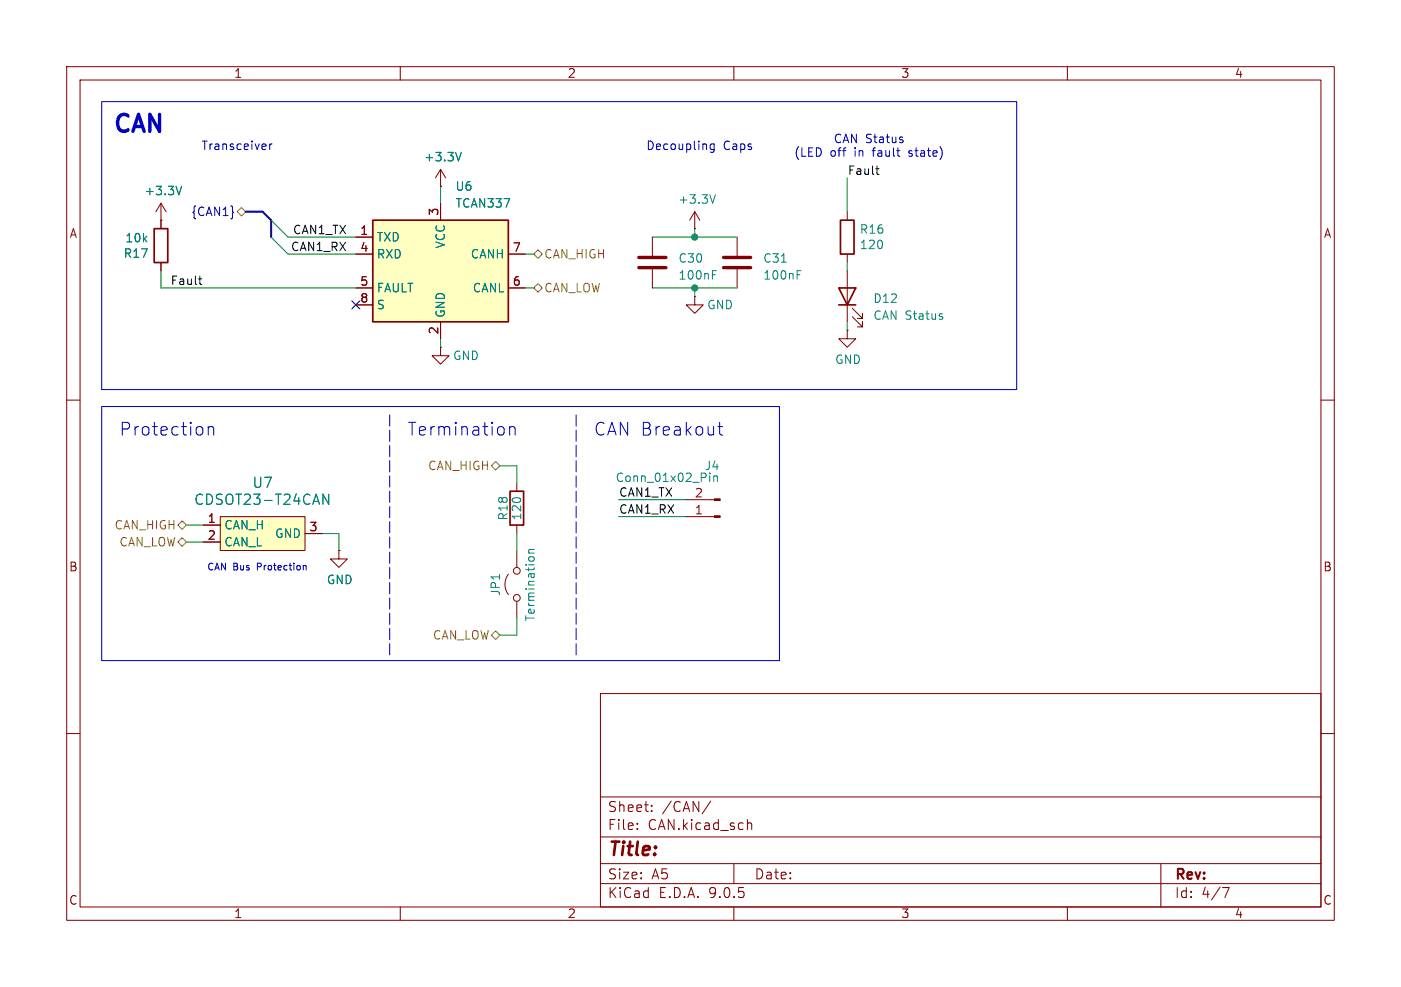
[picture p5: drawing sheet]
(kicad_sch
 (version 20250114)
 (generator "eeschema")
 (generator_version "9.0")
 (paper "A5")
 (lib_symbols
  (symbol "Connector:Conn_01x02_Pin"
   (pin_names
    (offset 1.016) (hide yes)) (exclude_from_sim no) (in_bom yes) (on_board yes)
   (property "Reference" "J" (at 0 2.54 0) (effects (font (size 1.27 1.27))))
   (property "Value" "Conn_01x02_Pin" (at 0 -5.08 0) (effects (font (size 1.27 1.27))))
   (property "Footprint" "" (at 0 0 0) (effects (font (size 1.27 1.27)) (hide yes)))
   (property "Datasheet" "~" (at 0 0 0) (effects (font (size 1.27 1.27)) (hide yes)))
   (property "Description" "Generic connector, single row, 01x02, script generated" (at 0 0 0) (effects (font (size 1.27 1.27)) (hide yes)))
   (property "ki_locked" "" (at 0 0 0) (effects (font (size 1.27 1.27))))
   (symbol "Conn_01x02_Pin_1_1"
    (rectangle (start 0.8636 0.127) (end 0 -0.127) (stroke (width 0.1524) (type default)) (fill (type outline)))
    (rectangle (start 0.8636 -2.413) (end 0 -2.667) (stroke (width 0.1524) (type default)) (fill (type outline)))
    (polyline (pts (xy 1.27 0) (xy 0.8636 0)) (stroke (width 0.1524) (type default)) (fill (type none)))
    (polyline (pts (xy 1.27 -2.54) (xy 0.8636 -2.54)) (stroke (width 0.1524) (type default)) (fill (type none)))
    (pin passive line (at 5.08 0 180) (length 3.81) (name "Pin_1" (effects (font (size 1.27 1.27)))) (number "1" (effects (font (size 1.27 1.27)))))
    (pin passive line (at 5.08 -2.54 180) (length 3.81) (name "Pin_2" (effects (font (size 1.27 1.27)))) (number "2" (effects (font (size 1.27 1.27))))))
   (embedded_fonts no))
  (symbol "Device:C"
   (pin_numbers (hide yes))
   (pin_names
    (offset 0.254)) (exclude_from_sim no) (in_bom yes) (on_board yes)
   (property "Reference" "C" (at 0.635 2.54 0) (effects (font (size 1.27 1.27)) (justify left)))
   (property "Value" "C" (at 0.635 -2.54 0) (effects (font (size 1.27 1.27)) (justify left)))
   (property "Footprint" "" (at 0.9652 -3.81 0) (effects (font (size 1.27 1.27)) (hide yes)))
   (property "Datasheet" "~" (at 0 0 0) (effects (font (size 1.27 1.27)) (hide yes)))
   (property "Description" "Unpolarized capacitor" (at 0 0 0) (effects (font (size 1.27 1.27)) (hide yes)))
   (symbol "C_0_1"
    (polyline (pts (xy -2.032 0.762) (xy 2.032 0.762)) (stroke (width 0.508) (type default)) (fill (type none)))
    (polyline (pts (xy -2.032 -0.762) (xy 2.032 -0.762)) (stroke (width 0.508) (type default)) (fill (type none))))
   (symbol "C_1_1"
    (pin passive line (at 0 3.81 270) (length 2.794) (name "~" (effects (font (size 1.27 1.27)))) (number "1" (effects (font (size 1.27 1.27)))))
    (pin passive line (at 0 -3.81 90) (length 2.794) (name "~" (effects (font (size 1.27 1.27)))) (number "2" (effects (font (size 1.27 1.27))))))
   (embedded_fonts no))
  (symbol "Device:LED"
   (pin_numbers (hide yes))
   (pin_names
    (offset 1.016) (hide yes)) (exclude_from_sim no) (in_bom yes) (on_board yes)
   (property "Reference" "D" (at 0 2.54 0) (effects (font (size 1.27 1.27))))
   (property "Value" "LED" (at 0 -2.54 0) (effects (font (size 1.27 1.27))))
   (property "Footprint" "" (at 0 0 0) (effects (font (size 1.27 1.27)) (hide yes)))
   (property "Datasheet" "~" (at 0 0 0) (effects (font (size 1.27 1.27)) (hide yes)))
   (property "Description" "Light emitting diode" (at 0 0 0) (effects (font (size 1.27 1.27)) (hide yes)))
   (property "Sim.Pins" "1=K 2=A" (at 0 0 0) (effects (font (size 1.27 1.27)) (hide yes)))
   (symbol "LED_0_1"
    (polyline (pts (xy -3.048 -0.762) (xy -4.572 -2.286) (xy -3.81 -2.286) (xy -4.572 -2.286) (xy -4.572 -1.524)) (stroke (width 0) (type default)) (fill (type none)))
    (polyline (pts (xy -1.778 -0.762) (xy -3.302 -2.286) (xy -2.54 -2.286) (xy -3.302 -2.286) (xy -3.302 -1.524)) (stroke (width 0) (type default)) (fill (type none)))
    (polyline (pts (xy -1.27 0) (xy 1.27 0)) (stroke (width 0) (type default)) (fill (type none)))
    (polyline (pts (xy -1.27 -1.27) (xy -1.27 1.27)) (stroke (width 0.254) (type default)) (fill (type none)))
    (polyline (pts (xy 1.27 -1.27) (xy 1.27 1.27) (xy -1.27 0) (xy 1.27 -1.27)) (stroke (width 0.254) (type default)) (fill (type none))))
   (symbol "LED_1_1"
    (pin passive line (at -3.81 0 0) (length 2.54) (name "K" (effects (font (size 1.27 1.27)))) (number "1" (effects (font (size 1.27 1.27)))))
    (pin passive line (at 3.81 0 180) (length 2.54) (name "A" (effects (font (size 1.27 1.27)))) (number "2" (effects (font (size 1.27 1.27))))))
   (embedded_fonts no))
  (symbol "Device:R"
   (pin_numbers (hide yes))
   (pin_names
    (offset 0)) (exclude_from_sim no) (in_bom yes) (on_board yes)
   (property "Reference" "R" (at 2.032 0 90) (effects (font (size 1.27 1.27))))
   (property "Value" "R" (at 0 0 90) (effects (font (size 1.27 1.27))))
   (property "Footprint" "" (at -1.778 0 90) (effects (font (size 1.27 1.27)) (hide yes)))
   (property "Datasheet" "~" (at 0 0 0) (effects (font (size 1.27 1.27)) (hide yes)))
   (property "Description" "Resistor" (at 0 0 0) (effects (font (size 1.27 1.27)) (hide yes)))
   (symbol "R_0_1"
    (rectangle (start -1.016 -2.54) (end 1.016 2.54) (stroke (width 0.254) (type default)) (fill (type none))))
   (symbol "R_1_1"
    (pin passive line (at 0 3.81 270) (length 1.27) (name "~" (effects (font (size 1.27 1.27)))) (number "1" (effects (font (size 1.27 1.27)))))
    (pin passive line (at 0 -3.81 90) (length 1.27) (name "~" (effects (font (size 1.27 1.27)))) (number "2" (effects (font (size 1.27 1.27))))))
   (embedded_fonts no))
  (symbol "Jumper:Jumper_2_Open"
   (pin_numbers (hide yes))
   (pin_names
    (offset 0) (hide yes)) (exclude_from_sim yes) (in_bom yes) (on_board yes)
   (property "Reference" "JP" (at 0 2.794 0) (effects (font (size 1.27 1.27))))
   (property "Value" "Jumper_2_Open" (at 0 -2.286 0) (effects (font (size 1.27 1.27))))
   (property "Footprint" "" (at 0 0 0) (effects (font (size 1.27 1.27)) (hide yes)))
   (property "Datasheet" "~" (at 0 0 0) (effects (font (size 1.27 1.27)) (hide yes)))
   (property "Description" "Jumper, 2-pole, open" (at 0 0 0) (effects (font (size 1.27 1.27)) (hide yes)))
   (symbol "Jumper_2_Open_0_0"
    (circle (center -2.032 0) (radius 0.508) (stroke (width 0) (type default)) (fill (type none)))
    (circle (center 2.032 0) (radius 0.508) (stroke (width 0) (type default)) (fill (type none))))
   (symbol "Jumper_2_Open_0_1"
    (arc (start -1.524 1.27) (mid 0 1.778) (end 1.524 1.27) (stroke (width 0) (type default)) (fill (type none))))
   (symbol "Jumper_2_Open_1_1"
    (pin passive line (at -5.08 0 0) (length 2.54) (name "A" (effects (font (size 1.27 1.27)))) (number "1" (effects (font (size 1.27 1.27)))))
    (pin passive line (at 5.08 0 180) (length 2.54) (name "B" (effects (font (size 1.27 1.27)))) (number "2" (effects (font (size 1.27 1.27))))))
   (embedded_fonts no))
  (symbol "power:+3.3V"
   (power)
   (pin_numbers (hide yes))
   (pin_names
    (offset 0) (hide yes)) (exclude_from_sim no) (in_bom yes) (on_board yes)
   (property "Reference" "#PWR" (at 0 -3.81 0) (effects (font (size 1.27 1.27)) (hide yes)))
   (property "Value" "+3.3V" (at 0 3.556 0) (effects (font (size 1.27 1.27))))
   (property "Footprint" "" (at 0 0 0) (effects (font (size 1.27 1.27)) (hide yes)))
   (property "Datasheet" "" (at 0 0 0) (effects (font (size 1.27 1.27)) (hide yes)))
   (property "Description" "Power symbol creates a global label with name \"+3.3V\"" (at 0 0 0) (effects (font (size 1.27 1.27)) (hide yes)))
   (symbol "+3.3V_0_1"
    (polyline (pts (xy -0.762 1.27) (xy 0 2.54)) (stroke (width 0) (type default)) (fill (type none)))
    (polyline (pts (xy 0 2.54) (xy 0.762 1.27)) (stroke (width 0) (type default)) (fill (type none)))
    (polyline (pts (xy 0 0) (xy 0 2.54)) (stroke (width 0) (type default)) (fill (type none))))
   (symbol "+3.3V_1_1"
    (pin power_in line (at 0 0 90) (length 0) (name "~" (effects (font (size 1.27 1.27)))) (number "1" (effects (font (size 1.27 1.27))))))
   (embedded_fonts no))
  (symbol "power:GND"
   (power)
   (pin_numbers (hide yes))
   (pin_names
    (offset 0) (hide yes)) (exclude_from_sim no) (in_bom yes) (on_board yes)
   (property "Reference" "#PWR" (at 0 -6.35 0) (effects (font (size 1.27 1.27)) (hide yes)))
   (property "Value" "GND" (at 0 -3.81 0) (effects (font (size 1.27 1.27))))
   (property "Footprint" "" (at 0 0 0) (effects (font (size 1.27 1.27)) (hide yes)))
   (property "Datasheet" "" (at 0 0 0) (effects (font (size 1.27 1.27)) (hide yes)))
   (property "Description" "Power symbol creates a global label with name \"GND\" , ground" (at 0 0 0) (effects (font (size 1.27 1.27)) (hide yes)))
   (symbol "GND_0_1"
    (polyline (pts (xy 0 0) (xy 0 -1.27) (xy 1.27 -1.27) (xy 0 -2.54) (xy -1.27 -1.27) (xy 0 -1.27)) (stroke (width 0) (type default)) (fill (type none))))
   (symbol "GND_1_1"
    (pin power_in line (at 0 0 270) (length 0) (name "~" (effects (font (size 1.27 1.27)))) (number "1" (effects (font (size 1.27 1.27))))))
   (embedded_fonts no))
  (symbol "utsvt-ics:CDSOT23-T24CAN" (exclude_from_sim no) (in_bom yes) (on_board yes)
   (property "Reference" "U3" (at 0 6.985 0) (effects (font (size 1.524 1.524))))
   (property "Value" "CDSOT23-T24CAN" (at 0 4.445 0) (effects (font (size 1.524 1.524))))
   (property "Footprint" "UTSVT_ICs:CDSOT23-T24CAN" (at 0 -8.89 0) (effects (font (size 1.524 1.524)) (hide yes)))
   (property "Datasheet" "https://www.mouser.com/ProductDetail/652-CDSOT23-T24CAN" (at 0 -6.35 0) (effects (font (size 1.524 1.524)) (hide yes)))
   (property "Description" "CAN Bus Protector" (at 0 0 0) (effects (font (size 1.27 1.27)) (hide yes)))
   (property "P/N" "CDSOT23-T24CAN" (at 0 0 0) (effects (font (size 1.27 1.27)) (hide yes)))
   (symbol "CDSOT23-T24CAN_0_1"
    (rectangle (start 6.35 2.54) (end -6.35 -2.54) (stroke (width 0) (type solid)) (fill (type background))))
   (symbol "CDSOT23-T24CAN_1_1"
    (pin passive line (at -8.89 1.27 0) (length 2.54) (name "CAN_H" (effects (font (size 1.27 1.27)))) (number "1" (effects (font (size 1.27 1.27)))))
    (pin passive line (at -8.89 -1.27 0) (length 2.54) (name "CAN_L" (effects (font (size 1.27 1.27)))) (number "2" (effects (font (size 1.27 1.27)))))
    (pin passive line (at 8.89 0 180) (length 2.54) (name "GND" (effects (font (size 1.27 1.27)))) (number "3" (effects (font (size 1.27 1.27))))))
   (embedded_fonts no))
  (symbol "utsvt-ics:TCAN337" (exclude_from_sim no) (in_bom yes) (on_board yes)
   (property "Reference" "U" (at -10.16 8.89 0) (effects (font (size 1.27 1.27)) (justify left)))
   (property "Value" "TCAN337" (at 2.54 8.89 0) (effects (font (size 1.27 1.27)) (justify left)))
   (property "Footprint" "UTSVT_ICs:TCAN337DCNR" (at 0 -12.7 0) (effects (font (size 1.27 1.27)
    (italic yes)) (hide yes)))
   (property "Datasheet" "http://www.ti.com/lit/ds/symlink/tcan337.pdf" (at 0 0 0) (effects (font (size 1.27 1.27)) (hide yes)))
   (property "Description" "High-Speed CAN Transceiver, 1Mbps, 3.3V supply, silent mode, fault output, SOT-23-8/SOIC-8" (at 0 0 0) (effects (font (size 1.27 1.27)) (hide yes)))
   (property "P/N" "TCAN337DCNR" (at 0 0 0) (effects (font (size 1.27 1.27)) (hide yes)))
   (symbol "TCAN337_0_1"
    (rectangle (start -10.16 7.62) (end 10.16 -7.62) (stroke (width 0.254) (type default)) (fill (type background))))
   (symbol "TCAN337_1_1"
    (pin input line (at -12.7 5.08 0) (length 2.54) (name "TXD" (effects (font (size 1.27 1.27)))) (number "1" (effects (font (size 1.27 1.27)))))
    (pin tri_state line (at -12.7 2.54 0) (length 2.54) (name "RXD" (effects (font (size 1.27 1.27)))) (number "4" (effects (font (size 1.27 1.27)))))
    (pin open_collector line (at -12.7 -2.54 0) (length 2.54) (name "FAULT" (effects (font (size 1.27 1.27)))) (number "5" (effects (font (size 1.27 1.27)))))
    (pin input line (at -12.7 -5.08 0) (length 2.54) (name "S" (effects (font (size 1.27 1.27)))) (number "8" (effects (font (size 1.27 1.27)))))
    (pin power_in line (at 0 10.16 270) (length 2.54) (name "VCC" (effects (font (size 1.27 1.27)))) (number "3" (effects (font (size 1.27 1.27)))))
    (pin power_in line (at 0 -10.16 90) (length 2.54) (name "GND" (effects (font (size 1.27 1.27)))) (number "2" (effects (font (size 1.27 1.27)))))
    (pin bidirectional line (at 12.7 2.54 180) (length 2.54) (name "CANH" (effects (font (size 1.27 1.27)))) (number "7" (effects (font (size 1.27 1.27)))))
    (pin bidirectional line (at 12.7 -2.54 180) (length 2.54) (name "CANL" (effects (font (size 1.27 1.27)))) (number "6" (effects (font (size 1.27 1.27))))))
   (embedded_fonts no)))
 (bus_alias "CAN1"
  (members "CAN1_TX" "CAN1_RX"))
 (bus_alias "USART1"
  (members "USART1_TX" "USART1_RX"))
 (rectangle
  (start 15.24 15.24)
  (end 152.4 58.42)
  (stroke (width 0) (type default))
  (fill (type none)))
 (rectangle
  (start 15.24 60.96)
  (end 116.84 99.06)
  (stroke (width 0) (type default))
  (fill (type none)))
 (text "Transceiver"
  (exclude_from_sim no)
  (at 35.56 22.098 0)
  (effects (font (size 1.27 1.27))))
 (text "CAN Breakout"
  (exclude_from_sim no)
  (at 88.9 63.5 0)
  (effects (font (size 1.905 1.905)) (justify left top)))
 (text "Decoupling Caps"
  (exclude_from_sim no)
  (at 104.902 22.098 0)
  (effects (font (size 1.27 1.27))))
 (text "Protection"
  (exclude_from_sim no)
  (at 17.78 63.5 0)
  (effects (font (size 1.905 1.905)) (justify left top)))
 (text "CAN Status\n(LED off in fault state)"
  (exclude_from_sim no)
  (at 130.302 20.32 0)
  (effects (font (size 1.27 1.27)) (justify top)))
 (text "Termination"
  (exclude_from_sim no)
  (at 60.96 63.5 0)
  (effects (font (size 1.905 1.905)) (justify left top)))
 (text "CAN"
  (exclude_from_sim no)
  (at 20.828 18.796 0)
  (effects (font (size 2.54 2.54) (thickness 0.508)
    (bold yes))))
 (text "CAN Bus Protection"
  (exclude_from_sim no)
  (at 30.988 85.852 0)
  (effects (font (size 1.016 1.016)) (justify left bottom)))
 (junction
  (at 104.14 43.18)
  (diameter 0)
  (color 0 0 0 0))
 (junction
  (at 104.14 35.56)
  (diameter 0)
  (color 0 0 0 0))
 (no_connect
  (at 53.34 45.72))
 (bus_entry
  (at 40.64 35.56)
  (size 2.54 2.54)
  (stroke (width 0) (type default)))
 (bus_entry
  (at 40.64 33.02)
  (size 2.54 2.54)
  (stroke (width 0) (type default)))
 (wire
  (pts (xy 77.47 92.71) (xy 77.47 95.25))
  (stroke (width 0) (type default)))
 (wire
  (pts (xy 27.94 78.74) (xy 30.48 78.74))
  (stroke (width 0) (type default)))
 (wire
  (pts (xy 104.14 43.18) (xy 104.14 44.45))
  (stroke (width 0) (type default)))
 (wire
  (pts (xy 127 26.67) (xy 127 31.75))
  (stroke (width 0) (type default)))
 (wire
  (pts (xy 104.14 34.29) (xy 104.14 35.56))
  (stroke (width 0) (type default)))
 (wire
  (pts (xy 104.14 35.56) (xy 110.49 35.56))
  (stroke (width 0) (type default)))
 (wire
  (pts (xy 97.79 43.18) (xy 104.14 43.18))
  (stroke (width 0) (type default)))
 (wire
  (pts (xy 127 48.26) (xy 127 49.53))
  (stroke (width 0) (type default)))
 (wire
  (pts (xy 97.79 35.56) (xy 104.14 35.56))
  (stroke (width 0) (type default)))
 (bus
  (pts (xy 36.83 31.75) (xy 39.37 31.75))
  (stroke (width 0) (type default)))
 (bus
  (pts (xy 40.64 33.02) (xy 40.64 35.56))
  (stroke (width 0) (type default)))
 (wire
  (pts (xy 50.8 80.01) (xy 50.8 82.55))
  (stroke (width 0) (type default)))
 (wire
  (pts (xy 27.94 81.28) (xy 30.48 81.28))
  (stroke (width 0) (type default)))
 (wire
  (pts (xy 92.71 74.93) (xy 102.87 74.93))
  (stroke (width 0) (type default)))
 (wire
  (pts (xy 74.93 69.85) (xy 77.47 69.85))
  (stroke (width 0) (type default)))
 (wire
  (pts (xy 127 39.37) (xy 127 40.64))
  (stroke (width 0) (type default)))
 (wire
  (pts (xy 77.47 69.85) (xy 77.47 72.39))
  (stroke (width 0) (type default)))
 (wire
  (pts (xy 66.04 27.94) (xy 66.04 30.48))
  (stroke (width 0) (type default)))
 (polyline
  (pts (xy 86.36 62.23) (xy 86.36 98.298))
  (stroke (width 0) (type dash)))
 (polyline
  (pts (xy 58.42 62.23) (xy 58.42 98.298))
  (stroke (width 0) (type dash)))
 (wire
  (pts (xy 104.14 43.18) (xy 110.49 43.18))
  (stroke (width 0) (type default)))
 (wire
  (pts (xy 43.18 35.56) (xy 53.34 35.56))
  (stroke (width 0) (type default)))
 (wire
  (pts (xy 24.13 43.18) (xy 53.34 43.18))
  (stroke (width 0) (type default)))
 (wire
  (pts (xy 43.18 38.1) (xy 53.34 38.1))
  (stroke (width 0) (type default)))
 (wire
  (pts (xy 78.74 38.1) (xy 80.01 38.1))
  (stroke (width 0) (type default)))
 (wire
  (pts (xy 77.47 80.01) (xy 77.47 82.55))
  (stroke (width 0) (type default)))
 (wire
  (pts (xy 74.93 95.25) (xy 77.47 95.25))
  (stroke (width 0) (type default)))
 (bus
  (pts (xy 40.64 33.02) (xy 39.37 31.75))
  (stroke (width 0) (type default)))
 (wire
  (pts (xy 78.74 43.18) (xy 80.01 43.18))
  (stroke (width 0) (type default)))
 (wire
  (pts (xy 24.13 40.64) (xy 24.13 43.18))
  (stroke (width 0) (type default)))
 (wire
  (pts (xy 48.26 80.01) (xy 50.8 80.01))
  (stroke (width 0) (type default)))
 (wire
  (pts (xy 66.04 50.8) (xy 66.04 52.07))
  (stroke (width 0) (type default)))
 (wire
  (pts (xy 92.71 77.47) (xy 102.87 77.47))
  (stroke (width 0) (type default)))
 (label "CAN1_TX"
  (at 92.71 74.93 0)
  (effects (font (size 1.27 1.27)) (justify left bottom)))
 (label "CAN1_RX"
  (at 52.07 38.1 180)
  (effects (font (size 1.27 1.27)) (justify right bottom)))
 (label "CAN1_TX"
  (at 52.07 35.56 180)
  (effects (font (size 1.27 1.27)) (justify right bottom)))
 (label "CAN1_RX"
  (at 92.71 77.47 0)
  (effects (font (size 1.27 1.27)) (justify left bottom)))
 (label "Fault"
  (at 127 26.67 0)
  (effects (font (size 1.27 1.27)) (justify left bottom)))
 (label "Fault"
  (at 30.48 43.18 180)
  (effects (font (size 1.27 1.27)) (justify right bottom)))
 (hierarchical_label "{CAN1}"
  (shape bidirectional)
  (at 36.83 31.75 180)
  (effects (font (size 1.27 1.27)) (justify right)))
 (hierarchical_label "CAN_HIGH"
  (shape bidirectional)
  (at 74.93 69.85 180)
  (effects (font (size 1.27 1.27) (thickness 0.1588)) (justify right)))
 (hierarchical_label "CAN_LOW"
  (shape bidirectional)
  (at 80.01 43.18 0)
  (effects (font (size 1.27 1.27) (thickness 0.1588)) (justify left)))
 (hierarchical_label "CAN_LOW"
  (shape bidirectional)
  (at 74.93 95.25 180)
  (effects (font (size 1.27 1.27) (thickness 0.1588)) (justify right)))
 (hierarchical_label "CAN_HIGH"
  (shape bidirectional)
  (at 80.01 38.1 0)
  (effects (font (size 1.27 1.27) (thickness 0.1588)) (justify left)))
 (hierarchical_label "CAN_HIGH"
  (shape bidirectional)
  (at 27.94 78.74 180)
  (effects (font (size 1.27 1.27) (thickness 0.1588)) (justify right)))
 (hierarchical_label "CAN_LOW"
  (shape bidirectional)
  (at 27.94 81.28 180)
  (effects (font (size 1.27 1.27) (thickness 0.1588)) (justify right)))
 (symbol
  (lib_id "power:GND")
  (at 50.8 82.55 0)
  (unit 1)
  (exclude_from_sim no)
  (in_bom yes)
  (on_board yes)
  (dnp no)
  (property "Reference" "#PWR081" (at 50.8 88.9 0) (effects (font (size 1.27 1.27)) (hide yes)))
  (property "Value" "GND" (at 50.927 86.9442 0) (effects (font (size 1.27 1.27))))
  (property "Footprint" "" (at 50.8 82.55 0) (effects (font (size 1.27 1.27)) (hide yes)))
  (property "Datasheet" "" (at 50.8 82.55 0) (effects (font (size 1.27 1.27)) (hide yes)))
  (property "Description" "Power symbol creates a global label with name \"GND\" , ground" (at 50.8 82.55 0) (effects (font (size 1.27 1.27)) (hide yes)))
  (pin "1"))
 (symbol
  (lib_id "Device:C")
  (at 97.79 39.37 0)
  (unit 1)
  (exclude_from_sim no)
  (in_bom yes)
  (on_board yes)
  (dnp no)
  (property "Reference" "C30" (at 101.6 38.735 0) (effects (font (size 1.27 1.27)) (justify left)))
  (property "Value" "100nF" (at 101.6 41.275 0) (effects (font (size 1.27 1.27)) (justify left)))
  (property "Footprint" "Capacitor_SMD:C_0603_1608Metric_Pad1.08x0.95mm_HandSolder" (at 98.7552 43.18 0) (effects (font (size 1.27 1.27)) (hide yes)))
  (property "Datasheet" "~" (at 97.79 39.37 0) (effects (font (size 1.27 1.27)) (hide yes)))
  (property "Description" "Unpolarized capacitor" (at 97.79 39.37 0) (effects (font (size 1.27 1.27)) (hide yes)))
  (property "Mouser Part Number" "80-C0805C104M5R" (at 97.79 39.37 0) (effects (font (size 1.27 1.27)) (hide yes)))
  (property "P/N" "MLASH168SB7104KTNA01" (at 97.79 39.37 0) (effects (font (size 1.27 1.27)) (hide yes)))
  (property "Mfg" "MLASH168SB7104KTNA01" (at 97.79 39.37 0) (effects (font (size 1.27 1.27)) (hide yes)))
  (pin "1")
  (pin "2"))
 (symbol
  (lib_id "Device:R")
  (at 24.13 36.83 180)
  (unit 1)
  (exclude_from_sim no)
  (in_bom yes)
  (on_board yes)
  (dnp no)
  (property "Reference" "R17" (at 22.352 37.9984 0) (effects (font (size 1.27 1.27)) (justify left)))
  (property "Value" "10k" (at 22.352 35.687 0) (effects (font (size 1.27 1.27)) (justify left)))
  (property "Footprint" "Resistor_SMD:R_0603_1608Metric_Pad0.98x0.95mm_HandSolder" (at 25.908 36.83 90) (effects (font (size 1.27 1.27)) (hide yes)))
  (property "Datasheet" "~" (at 24.13 36.83 0) (effects (font (size 1.27 1.27)) (hide yes)))
  (property "Description" "Resistor" (at 24.13 36.83 0) (effects (font (size 1.27 1.27)) (hide yes)))
  (property "P/N" "CRCW060310K0FKEI " (at 24.13 36.83 0) (effects (font (size 1.27 1.27)) (hide yes)))
  (property "Mfg" "CRCW060310K0FKEI " (at 24.13 36.83 0) (effects (font (size 1.27 1.27)) (hide yes)))
  (pin "1")
  (pin "2"))
 (symbol
  (lib_id "Device:R")
  (at 77.47 76.2 180)
  (unit 1)
  (exclude_from_sim no)
  (in_bom yes)
  (on_board yes)
  (dnp no)
  (property "Reference" "R18" (at 75.438 76.2 90) (effects (font (size 1.27 1.27))))
  (property "Value" "120" (at 77.47 76.2 90) (effects (font (size 1.27 1.27))))
  (property "Footprint" "Resistor_SMD:R_0603_1608Metric_Pad0.98x0.95mm_HandSolder" (at 79.248 76.2 90) (effects (font (size 1.27 1.27)) (hide yes)))
  (property "Datasheet" "~" (at 77.47 76.2 0) (effects (font (size 1.27 1.27)) (hide yes)))
  (property "Description" "Resistor" (at 77.47 76.2 0) (effects (font (size 1.27 1.27)) (hide yes)))
  (property "Mouser Part Number" "71-CRCW080559R0FKEA" (at 77.47 76.2 0) (effects (font (size 1.27 1.27)) (hide yes)))
  (property "P/N" "CRCW0603120RFKEC " (at 77.47 76.2 0) (effects (font (size 1.27 1.27)) (hide yes)))
  (property "PN" "" (at 77.47 76.2 0) (effects (font (size 1.27 1.27)) (hide yes)))
  (property "p/n" "" (at 77.47 76.2 0) (effects (font (size 1.27 1.27)) (hide yes)))
  (property "Mfg" "CRCW0603120RFKEC " (at 77.47 76.2 90) (effects (font (size 1.27 1.27)) (hide yes)))
  (pin "1")
  (pin "2"))
 (symbol
  (lib_id "power:GND")
  (at 127 49.53 0)
  (unit 1)
  (exclude_from_sim no)
  (in_bom yes)
  (on_board yes)
  (dnp no)
  (property "Reference" "#PWR079" (at 127 55.88 0) (effects (font (size 1.27 1.27)) (hide yes)))
  (property "Value" "GND" (at 127.127 53.9242 0) (effects (font (size 1.27 1.27))))
  (property "Footprint" "" (at 127 49.53 0) (effects (font (size 1.27 1.27)) (hide yes)))
  (property "Datasheet" "" (at 127 49.53 0) (effects (font (size 1.27 1.27)) (hide yes)))
  (property "Description" "Power symbol creates a global label with name \"GND\" , ground" (at 127 49.53 0) (effects (font (size 1.27 1.27)) (hide yes)))
  (pin "1"))
 (symbol
  (lib_id "Jumper:Jumper_2_Open")
  (at 77.47 87.63 90)
  (unit 1)
  (exclude_from_sim no)
  (in_bom yes)
  (on_board yes)
  (dnp no)
  (property "Reference" "JP1" (at 74.295 87.63 0) (effects (font (size 1.27 1.27))))
  (property "Value" "Termination" (at 79.502 87.63 0) (effects (font (size 1.27 1.27))))
  (property "Footprint" "Connector_PinHeader_2.54mm:PinHeader_1x02_P2.54mm_Vertical" (at 77.47 87.63 0) (effects (font (size 1.27 1.27)) (hide yes)))
  (property "Datasheet" "~" (at 77.47 87.63 0) (effects (font (size 1.27 1.27)) (hide yes)))
  (property "Description" "Jumper, 2-pole, open" (at 77.47 87.63 0) (effects (font (size 1.27 1.27)) (hide yes)))
  (property "PN" "" (at 77.47 87.63 0) (effects (font (size 1.27 1.27)) (hide yes)))
  (property "p/n" "" (at 77.47 87.63 0) (effects (font (size 1.27 1.27)) (hide yes)))
  (pin "1")
  (pin "2"))
 (symbol
  (lib_id "Connector:Conn_01x02_Pin")
  (at 107.95 77.47 180)
  (unit 1)
  (exclude_from_sim no)
  (in_bom yes)
  (on_board yes)
  (dnp no)
  (property "Reference" "J4" (at 107.95 69.85 0) (effects (font (size 1.27 1.27)) (justify left)))
  (property "Value" "Conn_01x02_Pin" (at 107.95 71.628 0) (effects (font (size 1.27 1.27)) (justify left)))
  (property "Footprint" "Connector_PinHeader_2.54mm:PinHeader_1x02_P2.54mm_Vertical" (at 107.95 77.47 0) (effects (font (size 1.27 1.27)) (hide yes)))
  (property "Datasheet" "~" (at 107.95 77.47 0) (effects (font (size 1.27 1.27)) (hide yes)))
  (property "Description" "Generic connector, single row, 01x02, script generated" (at 107.95 77.47 0) (effects (font (size 1.27 1.27)) (hide yes)))
  (pin "2")
  (pin "1"))
 (symbol
  (lib_id "utsvt-ics:CDSOT23-T24CAN")
  (at 39.37 80.01 0)
  (unit 1)
  (exclude_from_sim no)
  (in_bom yes)
  (on_board yes)
  (dnp no)
  (property "Reference" "U7" (at 39.37 72.39 0) (effects (font (size 1.524 1.524))))
  (property "Value" "CDSOT23-T24CAN" (at 39.37 74.93 0) (effects (font (size 1.524 1.524))))
  (property "Footprint" "UTSVT_ICs:CDSOT23-T24CAN" (at 39.37 88.9 0) (effects (font (size 1.524 1.524)) (hide yes)))
  (property "Datasheet" "https://www.mouser.com/ProductDetail/652-CDSOT23-T24CAN" (at 39.37 86.36 0) (effects (font (size 1.524 1.524)) (hide yes)))
  (property "Description" "CAN Bus Protector" (at 39.37 80.01 0) (effects (font (size 1.27 1.27)) (hide yes)))
  (property "P/N" "CDSOT23-T24CAN" (at 39.37 80.01 0) (effects (font (size 1.27 1.27)) (hide yes)))
  (pin "2")
  (pin "3")
  (pin "1"))
 (symbol
  (lib_id "Device:LED")
  (at 127 44.45 90)
  (unit 1)
  (exclude_from_sim no)
  (in_bom yes)
  (on_board yes)
  (dnp no)
  (fields_autoplaced yes)
  (property "Reference" "D12" (at 130.81 44.7674 90) (effects (font (size 1.27 1.27)) (justify right)))
  (property "Value" "CAN Status" (at 130.81 47.3074 90) (effects (font (size 1.27 1.27)) (justify right)))
  (property "Footprint" "LED_SMD:LED_0603_1608Metric_Pad1.05x0.95mm_HandSolder" (at 127 44.45 0) (effects (font (size 1.27 1.27)) (hide yes)))
  (property "Datasheet" "~" (at 127 44.45 0) (effects (font (size 1.27 1.27)) (hide yes)))
  (property "Description" "Light emitting diode" (at 127 44.45 0) (effects (font (size 1.27 1.27)) (hide yes)))
  (property "Sim.Pins" "1=K 2=A" (at 127 44.45 0) (effects (font (size 1.27 1.27)) (hide yes)))
  (property "Mfg" "XL-1608UBC-06A" (at 127 44.45 90) (effects (font (size 1.27 1.27)) (hide yes)))
  (property "P/N" "XL-1608UBC-06A" (at 127 44.45 90) (effects (font (size 1.27 1.27)) (hide yes)))
  (pin "1")
  (pin "2"))
 (symbol
  (lib_id "power:+3.3V")
  (at 24.13 33.02 0)
  (unit 1)
  (exclude_from_sim no)
  (in_bom yes)
  (on_board yes)
  (dnp no)
  (property "Reference" "#PWR076" (at 24.13 36.83 0) (effects (font (size 1.27 1.27)) (hide yes)))
  (property "Value" "+3.3V" (at 24.511 28.6258 0) (effects (font (size 1.27 1.27))))
  (property "Footprint" "" (at 24.13 33.02 0) (effects (font (size 1.27 1.27)) (hide yes)))
  (property "Datasheet" "" (at 24.13 33.02 0) (effects (font (size 1.27 1.27)) (hide yes)))
  (property "Description" "Power symbol creates a global label with name \"+3.3V\"" (at 24.13 33.02 0) (effects (font (size 1.27 1.27)) (hide yes)))
  (pin "1"))
 (symbol
  (lib_id "Device:C")
  (at 110.49 39.37 0)
  (unit 1)
  (exclude_from_sim no)
  (in_bom yes)
  (on_board yes)
  (dnp no)
  (fields_autoplaced yes)
  (property "Reference" "C31" (at 114.3 38.735 0) (effects (font (size 1.27 1.27)) (justify left)))
  (property "Value" "100nF" (at 114.3 41.275 0) (effects (font (size 1.27 1.27)) (justify left)))
  (property "Footprint" "Capacitor_SMD:C_0603_1608Metric_Pad1.08x0.95mm_HandSolder" (at 111.4552 43.18 0) (effects (font (size 1.27 1.27)) (hide yes)))
  (property "Datasheet" "~" (at 110.49 39.37 0) (effects (font (size 1.27 1.27)) (hide yes)))
  (property "Description" "Unpolarized capacitor" (at 110.49 39.37 0) (effects (font (size 1.27 1.27)) (hide yes)))
  (property "Mouser Part Number" "80-C0805C104M5R" (at 110.49 39.37 0) (effects (font (size 1.27 1.27)) (hide yes)))
  (property "P/N" "MLASH168SB7104KTNA01" (at 110.49 39.37 0) (effects (font (size 1.27 1.27)) (hide yes)))
  (property "Mfg" "MLASH168SB7104KTNA01" (at 110.49 39.37 0) (effects (font (size 1.27 1.27)) (hide yes)))
  (pin "1")
  (pin "2"))
 (symbol
  (lib_id "utsvt-ics:TCAN337")
  (at 66.04 40.64 0)
  (unit 1)
  (exclude_from_sim no)
  (in_bom yes)
  (on_board yes)
  (dnp no)
  (fields_autoplaced yes)
  (property "Reference" "U6" (at 68.1833 27.94 0) (effects (font (size 1.27 1.27)) (justify left)))
  (property "Value" "TCAN337" (at 68.1833 30.48 0) (effects (font (size 1.27 1.27)) (justify left)))
  (property "Footprint" "UTSVT_ICs:TCAN337DCNR" (at 66.04 53.34 0) (effects (font (size 1.27 1.27)
    (italic yes)) (hide yes)))
  (property "Datasheet" "http://www.ti.com/lit/ds/symlink/tcan337.pdf" (at 66.04 40.64 0) (effects (font (size 1.27 1.27)) (hide yes)))
  (property "Description" "High-Speed CAN Transceiver, 1Mbps, 3.3V supply, silent mode, fault output, SOT-23-8/SOIC-8" (at 66.04 40.64 0) (effects (font (size 1.27 1.27)) (hide yes)))
  (property "P/N" "TCAN337DCNR" (at 66.04 40.64 0) (effects (font (size 1.27 1.27)) (hide yes)))
  (pin "4")
  (pin "1")
  (pin "2")
  (pin "8")
  (pin "5")
  (pin "7")
  (pin "3")
  (pin "6"))
 (symbol
  (lib_id "power:+3.3V")
  (at 66.04 27.94 0)
  (unit 1)
  (exclude_from_sim no)
  (in_bom yes)
  (on_board yes)
  (dnp no)
  (property "Reference" "#PWR075" (at 66.04 31.75 0) (effects (font (size 1.27 1.27)) (hide yes)))
  (property "Value" "+3.3V" (at 66.421 23.5458 0) (effects (font (size 1.27 1.27))))
  (property "Footprint" "" (at 66.04 27.94 0) (effects (font (size 1.27 1.27)) (hide yes)))
  (property "Datasheet" "" (at 66.04 27.94 0) (effects (font (size 1.27 1.27)) (hide yes)))
  (property "Description" "Power symbol creates a global label with name \"+3.3V\"" (at 66.04 27.94 0) (effects (font (size 1.27 1.27)) (hide yes)))
  (pin "1"))
 (symbol
  (lib_id "power:GND")
  (at 104.14 44.45 0)
  (unit 1)
  (exclude_from_sim no)
  (in_bom yes)
  (on_board yes)
  (dnp no)
  (property "Reference" "#PWR078" (at 104.14 50.8 0) (effects (font (size 1.27 1.27)) (hide yes)))
  (property "Value" "GND" (at 107.95 45.72 0) (effects (font (size 1.27 1.27))))
  (property "Footprint" "" (at 104.14 44.45 0) (effects (font (size 1.27 1.27)) (hide yes)))
  (property "Datasheet" "" (at 104.14 44.45 0) (effects (font (size 1.27 1.27)) (hide yes)))
  (property "Description" "Power symbol creates a global label with name \"GND\" , ground" (at 104.14 44.45 0) (effects (font (size 1.27 1.27)) (hide yes)))
  (pin "1"))
 (symbol
  (lib_id "power:GND")
  (at 66.04 52.07 0)
  (unit 1)
  (exclude_from_sim no)
  (in_bom yes)
  (on_board yes)
  (dnp no)
  (property "Reference" "#PWR080" (at 66.04 58.42 0) (effects (font (size 1.27 1.27)) (hide yes)))
  (property "Value" "GND" (at 69.85 53.34 0) (effects (font (size 1.27 1.27))))
  (property "Footprint" "" (at 66.04 52.07 0) (effects (font (size 1.27 1.27)) (hide yes)))
  (property "Datasheet" "" (at 66.04 52.07 0) (effects (font (size 1.27 1.27)) (hide yes)))
  (property "Description" "Power symbol creates a global label with name \"GND\" , ground" (at 66.04 52.07 0) (effects (font (size 1.27 1.27)) (hide yes)))
  (pin "1"))
 (symbol
  (lib_id "power:+3.3V")
  (at 104.14 34.29 0)
  (unit 1)
  (exclude_from_sim no)
  (in_bom yes)
  (on_board yes)
  (dnp no)
  (property "Reference" "#PWR077" (at 104.14 38.1 0) (effects (font (size 1.27 1.27)) (hide yes)))
  (property "Value" "+3.3V" (at 104.521 29.8958 0) (effects (font (size 1.27 1.27))))
  (property "Footprint" "" (at 104.14 34.29 0) (effects (font (size 1.27 1.27)) (hide yes)))
  (property "Datasheet" "" (at 104.14 34.29 0) (effects (font (size 1.27 1.27)) (hide yes)))
  (property "Description" "Power symbol creates a global label with name \"+3.3V\"" (at 104.14 34.29 0) (effects (font (size 1.27 1.27)) (hide yes)))
  (pin "1"))
 (symbol
  (lib_id "Device:R")
  (at 127 35.56 0)
  (unit 1)
  (exclude_from_sim no)
  (in_bom yes)
  (on_board yes)
  (dnp no)
  (property "Reference" "R16" (at 128.778 34.3916 0) (effects (font (size 1.27 1.27)) (justify left)))
  (property "Value" "120" (at 128.778 36.703 0) (effects (font (size 1.27 1.27)) (justify left)))
  (property "Footprint" "Resistor_SMD:R_0603_1608Metric_Pad0.98x0.95mm_HandSolder" (at 125.222 35.56 90) (effects (font (size 1.27 1.27)) (hide yes)))
  (property "Datasheet" "~" (at 127 35.56 0) (effects (font (size 1.27 1.27)) (hide yes)))
  (property "Description" "Resistor" (at 127 35.56 0) (effects (font (size 1.27 1.27)) (hide yes)))
  (property "Mouser Part Number" "Inventory" (at 127 35.56 0) (effects (font (size 1.27 1.27)) (hide yes)))
  (property "P/N" "CRCW0603120RFKEC " (at 127 35.56 0) (effects (font (size 1.27 1.27)) (hide yes)))
  (property "PN" "" (at 127 35.56 0) (effects (font (size 1.27 1.27)) (hide yes)))
  (property "p/n" "" (at 127 35.56 0) (effects (font (size 1.27 1.27)) (hide yes)))
  (property "Mfg" "CRCW0603120RFKEC " (at 127 35.56 0) (effects (font (size 1.27 1.27)) (hide yes)))
  (pin "1")
  (pin "2")))
